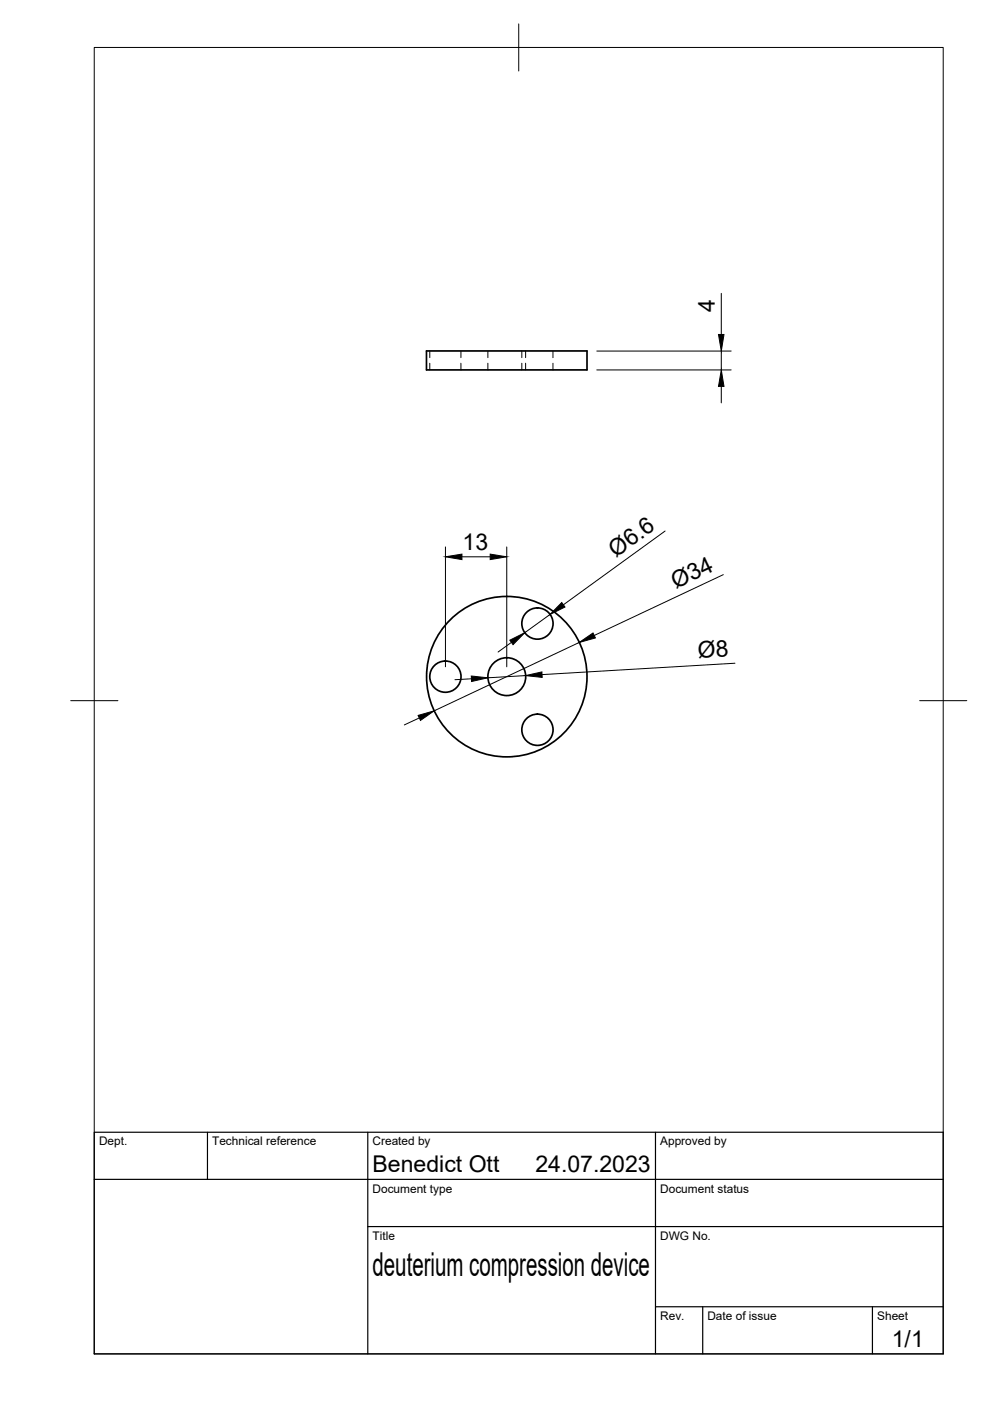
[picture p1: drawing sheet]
<svg xmlns="http://www.w3.org/2000/svg" width="210mm" height="297mm" viewBox="0 0 210 297" stroke-linecap="round" stroke-linejoin="round" font-family="sans-serif">
<!-- layer: Visible -->
<g fill="none" stroke="#000" stroke-width=".36">
<path d="M90.4 74.4h34.1v4h-34.1z"/>
<circle cx="114" cy="132.2" r="3.3"/>
<circle cx="94.4" cy="143.5" r="3.3"/>
<circle cx="107.5" cy="143.5" r="17"/>
<circle cx="107.5" cy="143.5" r="4"/>
<circle cx="114" cy="154.7" r="3.3"/>
</g>
<!-- layer: Hidden -->
<path d="M91.1 74.4v1.4M91.1 77v1.4M97.7 74.4v1.4M97.7 77v1.4M103.4 74.4v1.4M103.4 77v1.4M110.6 74.4v1.4M110.6 77v1.4M111.4 74.4v1.4M111.4 77v1.4M117.2 74.4v1.4M117.2 77v1.4" fill="none" stroke="#000" stroke-width=".21"/>
<!-- layer: BORDER -->
<path d="M20 10.1h180v276.9h-180zM110 5.1v10M15 148.6h10M195 148.6h10" fill="none" stroke="#000" stroke-width=".21"/>
<!-- layer: TITLEBLOCK -->
<path d="M20 240.1h180v46.9h-180zM20 250h180M44 240.1v9.9M78 240.1v46.9M139 240.1v46.9M78 260.1h122M139 277.1h61M149 277.1v9.9M185 277.1v9.9" fill="none" stroke="#000" stroke-width=".25"/>
<!-- layer: FD_Dimensions -->
<g fill="none" stroke="#000" stroke-width=".21">
<path d="M126.5 78.4h28.5M126.5 74.4h28.5M152.9 62.2v8.7M152.9 74.4v4M152.9 81.9v3.5M94.4 116v25.4M97.9 118.1h6M107.4 116v25.4M141 112.6l-21.6 15.6M108.4 136.2l-2.8 2M116.6 130.3l-5.3 3.8M122.8 136.2l-30.7 14.5"/>
<path d="M153.4 121.8l-27.4 12.9M88.9 152.2l-3.2 1.5M99.9 143.9l-3.4 .2M111.4 143.2l-8 .5M155.8 140.6l-40.9 2.4"/>
</g>
<path d="M152.3 70.9h1.2l-.6 3.5zM152.9 78.4l.6 3.5h-1.2zM94.4 118.1l3.5-.6v1.1zM103.9 117.5l3.5 .6-3.5 .5zM108.1 135.7l3.2-1.6-2.5 2.6zM119.1 127.7l.7 1-3.2 1.6zM122.8 136.2l2.9-2 .5 1.1zM88.6 151.7l3.5-1-2.9 2zM99.9 143.3l3.5 .4-3.4 .8zM111.4 143.2l3.5-.7 .1 1.1z" fill="#000" stroke="#000" stroke-width=".21"/>
<text font-size="7" x="79" y="270.6">deuterium compression device</text>
<g font-size="4.9">
<text x="151.5" y="66.1" transform="rotate(-90 151.5 66.1)">4</text>
<text x="98.1" y="116.6">13</text>
<text x="130.6" y="118.3" transform="rotate(-36 130.6 118.3)">Ø6.6</text>
<text x="143.3" y="124.9" transform="rotate(-25 143.3 124.9)">Ø34</text>
<text x="148" y="139.5" transform="rotate(-3 148 139.5)">Ø8</text>
<text x="79" y="248.5">Benedict Ott</text>
<text x="113.5" y="248.5">24.07.2023</text>
<text x="189.1" y="285.7">1/1</text>
</g>
<g font-size="2.5">
<text x="21" y="242.9">Dept.</text>
<text x="45" y="242.9">Technical reference</text>
<text x="79" y="242.9">Created by</text>
<text x="140" y="242.9">Approved by</text>
<text x="79" y="252.8">Document type</text>
<text x="140" y="252.8">Document status</text>
<text x="79" y="262.9">Title</text>
<text x="140" y="262.9">DWG No.</text>
<text x="140" y="279.9">Rev.</text>
<text x="150" y="279.9">Date of issue</text>
<text x="186" y="279.9">Sheet</text>
</g>
</svg>
